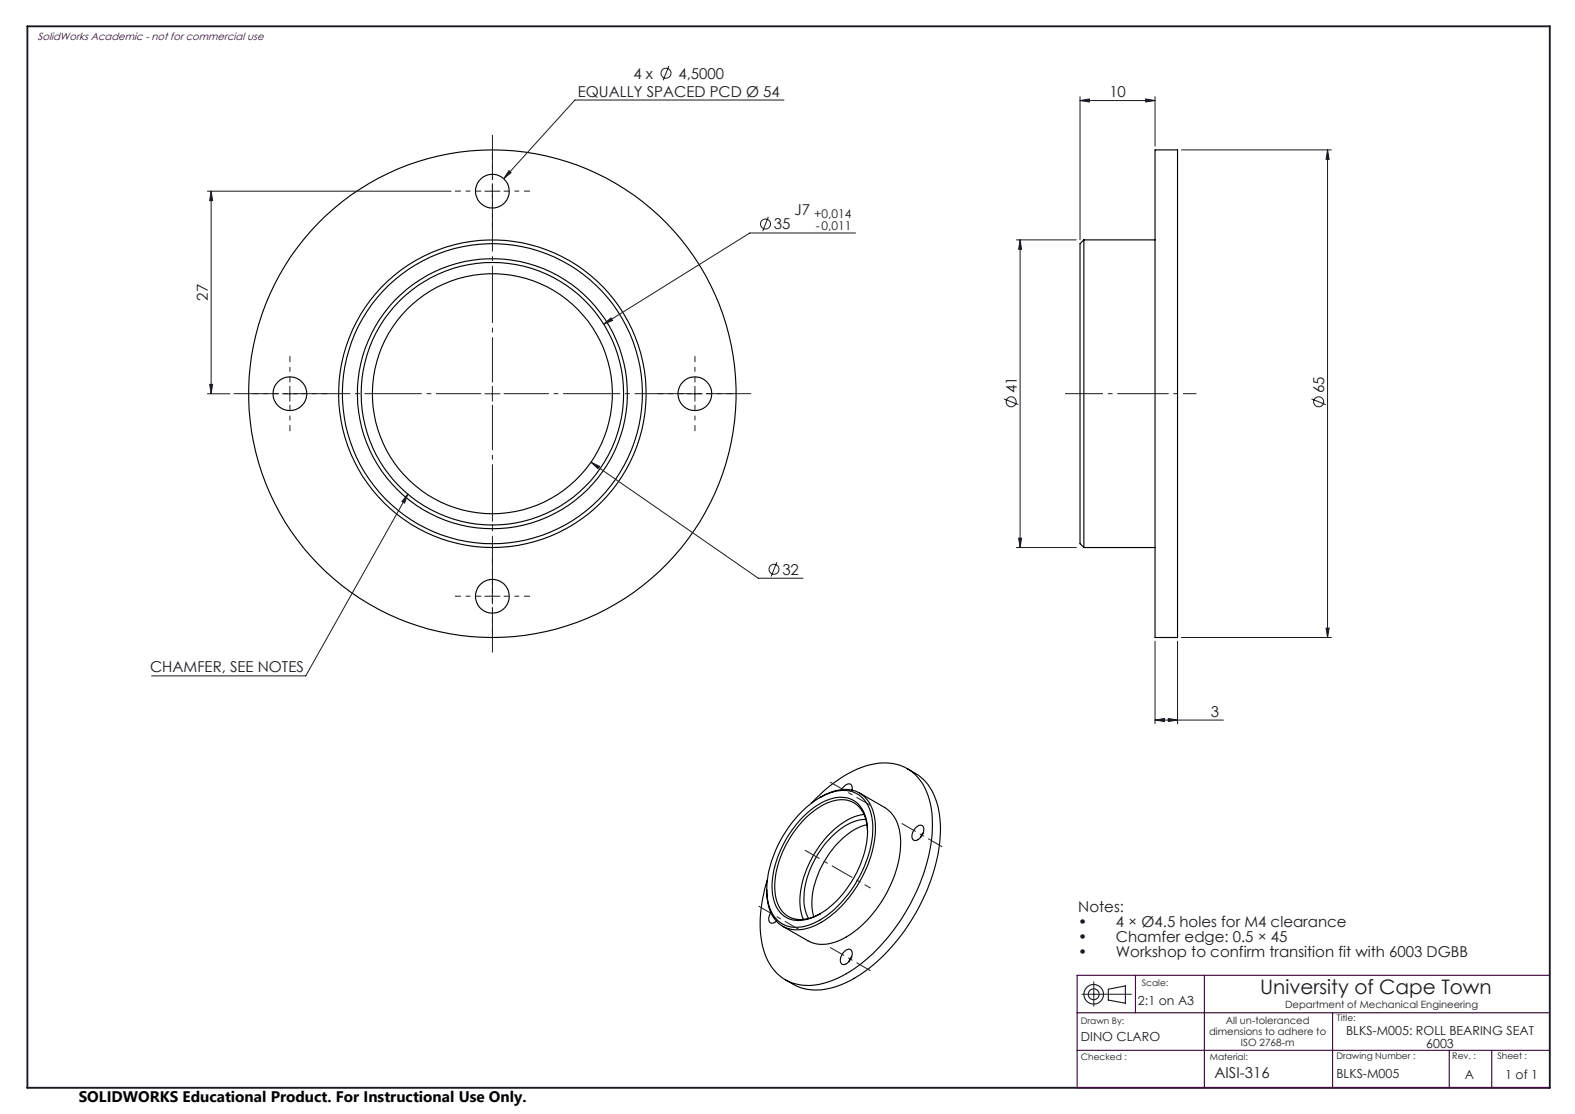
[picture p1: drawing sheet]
<svg xmlns="http://www.w3.org/2000/svg" width="420mm" height="297mm" viewBox="0 0 420 297" stroke-linecap="round" stroke-linejoin="round" font-family="sans-serif">
<g fill="none" stroke="#000" stroke-width=".3">
<path d="M308 40h6v130h-6zM289 64v82M289 64l-1 1v80l1 1M289 64h19M289 146h19M213.5 216.7a17.8 17.8 0 0 1 10.9-6 7.5 7.5 0 0 1 7.9 6.5 24 24 0 0 1-2.6 15.5 28.5 28.5 0 0 1-12.7 13.4 8.3 8.3 0 0 1-10-1.1 13.2 13.2 0 0 1-2.3-11 32.4 32.4 0 0 1 8.8-17.3zM213.8 218.2a16 16 0 0 1 10.3-5.7 6.8 6.8 0 0 1 6.9 6 24.1 24.1 0 0 1-4.6 17.6 20.1 20.1 0 0 1-12.3 9.2 6.7 6.7 0 0 1-7.8-5.5 22.9 22.9 0 0 1 3.6-16.6l1.9-2.6zM216.5 214.1a34.1 34.1 0 0 1 15.2-10.1 12.3 12.3 0 0 1 13.6 3.9 20.7 20.7 0 0 1 3.3 13.7 51.5 51.5 0 0 1-21.9 37.4 19.9 19.9 0 0 1-13.5 3.5 12.3 12.3 0 0 1-9.8-10.2 33.4 33.4 0 0 1 1.2-17.7M218.6 212.7a11.4 11.4 0 0 1 9.6-1.7 8.6 8.6 0 0 1 5.1 7.4 29.4 29.4 0 0 1-6.7 20.6 22.3 22.3 0 0 1-12.4 8.8 7.7 7.7 0 0 1-9.3-6.6l-.4-4.1M224.5 210.5a1.91 1.91 0 0 1 2.4-1.3l.4 .7-.1 .8M229.2 211.4l6.7 3.9a9.9 9.9 0 0 1 4.3 8.7 31.6 31.6 0 0 1-15.3 26.3 9.7 9.7 0 0 1-9.5 .5l-6.7-3.9M230.4 217.1a17.8 17.8 0 0 0-11.1 7.4 24.9 24.9 0 0 0-5.8 18.2l.7 2.4"/>
<path d="M230.9 218.5a12.9 12.9 0 0 0-9.1 4.5 23.7 23.7 0 0 0-7.3 18.8l.4 1.4 .7 1.7M231.2 219.9a19.5 19.5 0 0 0-11.5 9.9 19.7 19.7 0 0 0-2.7 14.6M241.9 204.9l2.2 1.3a14.3 14.3 0 0 1 6.4 10.9 41 41 0 0 1-4.9 23.7 46.5 46.5 0 0 1-19.8 21.1 15.6 15.6 0 0 1-13.7 .8l-2.7-1.5M231.4 221.9a8.4 8.4 0 0 0-4.2-8.2 10.1 10.1 0 0 0-9.7 2.2 27.3 27.3 0 0 0-10.9 21.3 7.6 7.6 0 0 0 5.3 7.8 9.9 9.9 0 0 0 6.9-1.4M244.4 220.5a1.11 1.11 0 0 1 1.5-.4 1.11 1.11 0 0 1 .4 1.4 2.68 2.68 0 0 1-2.5 2.5 1.84 1.84 0 0 1-.1-2.6zM246.2 222l-.7 1.3M205.6 243.3a2 2 0 0 0 0 2.8h.7l.7-.5M225.3 253.6a1.1 1.1 0 0 1 1.5-.5 1.1 1.1 0 0 1 .4 1.5 2.76 2.76 0 0 1-2.5 2.5 1.87 1.87 0 0 1-.1-2.7zM227.1 255.1l-.7 1.3"/>
<circle cx="131.3" cy="51" r="4.5"/>
<circle cx="77.3" cy="105" r="4.5"/>
<circle cx="131.3" cy="105" r="32"/>
<circle cx="131.3" cy="105" r="35"/>
<circle cx="131.3" cy="105" r="41"/>
<circle cx="131.3" cy="105" r="65"/>
<circle cx="131.3" cy="105" r="36"/>
<circle cx="131.3" cy="105" r="40"/>
<circle cx="185.3" cy="105" r="4.5"/>
<circle cx="131.3" cy="159" r="4.5"/>
</g>
<g fill="none" stroke="#191924" stroke-width=".27">
<path d="M178.4 17.6l-1.6 3.8M209.1 26.7h-55.8l-19 20.9M288 26.8l2.5-.4v.8zM288 25.8v38.2M288 26.8h20M305.5 26.4l2.5 .4-2.5 .4zM308 25.8v13.2M315 40h40M354 40l.4 2.5h-.8zM354 40v130M55.3 51h65M56.3 51l.4 2.5h-.8z"/>
<path d="M56.3 51v54M129.3 51h4M131.3 49v4M135.7 45.5l.6 .5-2 1.6zM204.9 57.8l-1.5 3.8M228.1 62.1h-28.1l-39 24.3M271 64h16M272 64l.4 2.5h-.8zM272 64v82M161 86.4l1.9-1.6 .4 .6zM55.3 105h6M55.9 102.5h.8l-.4 2.5z"/>
<path d="M75.3 105h4M77.3 103v4M129.3 105h4M131.3 103v4M183.3 105h4M185.3 103v4M267.7 106.4l3.8 1.5M349.7 106.4l3.9 1.5M108.8 131.7l-.9 2.4-.7-.4zM108.8 131.7l-27.3 48.5h-41.1M157.6 123.2l2.3 1.1-.5 .7zM157.6 123.2l44.6 31h11.9"/>
<path d="M129.3 159h4M131.3 157v4M207.2 149.9l-1.6 3.8M271 146h16M271.6 143.5h.8l-.4 2.5zM308 171v22M314 171v22M315 170h40M353.6 167.5h.8l-.4 2.5zM308 192l2.5-.4v.8zM308 192h18.2M311.5 191.6l2.5 .4-2.5 .4z"/>
<path d="M288.5 265.1h13.2M291.7 261.8v6.5"/>
<circle cx="177.6" cy="19.5" r="1.33"/>
<circle cx="204.1" cy="59.7" r="1.33"/>
<circle cx="269.6" cy="107.1" r="1.33"/>
<circle cx="351.6" cy="107.1" r="1.34"/>
<circle cx="206.4" cy="151.8" r="1.33"/>
</g>
<g fill="none" stroke="#191924" stroke-width=".3">
<path d="M295.6 263.7l4.5-.8v4.6l-4.5-.9z"/>
<circle cx="291.6" cy="265.1" r="2.61"/>
<circle cx="291.7" cy="265.1" r="1.45"/>
</g>
<path d="M308 105h11" fill="none" stroke="#191924" stroke-width=".27" stroke-dasharray="15.2 1.3 1.3 1.3" stroke-dashoffset="11.6" stroke-linecap="butt"/>
<path d="M284 105h24" fill="none" stroke="#191924" stroke-width=".27" stroke-dasharray="15.2 1.3 1.3 1.3" stroke-dashoffset="5.1" stroke-linecap="butt"/>
<path d="M225.7 233l6.4 3.8" fill="none" stroke="#191924" stroke-width=".27" stroke-dasharray="15.2 1.3 1.3 1.3" stroke-dashoffset="13.4" stroke-linecap="butt"/>
<path d="M214.6 226.7l11.1 6.3" fill="none" stroke="#191924" stroke-width=".27" stroke-dasharray="15.2 1.3 1.3 1.3" stroke-dashoffset="10.8" stroke-linecap="butt"/>
<path d="M232.1 214.7l-10.7-6.2M251.2 225.8l-10.7-6.3M213.1 247.8l-10.8-6.2M232.1 258.8l-10.7-6.2" fill="none" stroke="#191924" stroke-width=".27" stroke-dasharray="15.2 1.3 1.3 1.3" stroke-dashoffset="10.9" stroke-linecap="butt"/>
<path d="M128.3 105h-66M131.3 102v-66M131.3 108v66M134.3 105h66" fill="none" stroke="#191924" stroke-width=".27" stroke-dasharray="15.2 1.3 1.3 1.3" stroke-dashoffset="3.2" stroke-linecap="butt"/>
<g fill="none" stroke="#191924" stroke-width=".27" stroke-dasharray="15.2 1.3 1.3 1.3" stroke-dashoffset="13.6" stroke-linecap="butt">
<path d="M128.3 51h-7M131.3 48v-7M131.3 54v7M134.3 51h7M74.3 105h-7M77.3 102v-7M77.3 108v7M80.3 105h7M182.3 105h-7M185.3 102v-7M185.3 108v7M188.3 105h7"/>
<path d="M128.3 159h-7M131.3 156v-7M134.3 159h7M131.3 162v7"/>
</g>
<path d="M7.3 7h406v283h-406z" fill="none" stroke="#191924" stroke-width=".5"/>
<path d="M287.2 270h126.1M302.8 260v10M321.2 260v30M355.4 270v20M413.3 260h-126.1v30h126.1M287.2 280h126.1M386.5 280v10M397.8 280v10" fill="none" stroke="#400040" stroke-width=".3"/>
<g fill="#191924">
<path d="M305.5 26.4l2.5 .4-2.5 .4zM288 26.8l2.5-.4v.8z"/>
<path d="M161 86.4l2.3-1-.4-.6zM157.6 123.2l1.8 1.8 .5-.7zM135.7 45.5l-1.4 2.1 2-1.6zM108.8 131.7l-.9 2.4-.7-.4zM308 192l2.5-.4v.8zM311.5 191.6l2.5 .4-2.5 .4z"/>
<path d="M353.6 167.5h.8l-.4 2.5zM354 40l.4 2.5h-.8zM271.6 143.5h.8l-.4 2.5zM272 64l.4 2.5h-.8z"/>
<path d="M56.3 51l.4 2.5h-.8zM55.9 102.5h.8l-.4 2.5z"/>
</g>
<text font-size="5.3" fill="#191924" x="336" y="265.1">University of Cape Town</text>
<text font-size="4.1" x="21" y="293.7">SOLIDWORKS Educational Product. For Instructional Use Only.</text>
<g font-size="4" fill="#191924">
<text x="168.9" y="21">4 x</text>
<text x="180.9" y="21">4,5000</text>
<text x="154.1" y="25.8">EQUALLY SPACED PCD Ø 54</text>
<text x="295.8" y="25.9">10</text>
<text x="211.9" y="57.3">J7</text>
<text x="206.3" y="61.2">35</text>
<text x="55.4" y="80.2" transform="rotate(-90 55.4 80.2)">27</text>
<text x="271.1" y="104.9" transform="rotate(-90 271.1 104.9)">41</text>
<text x="353.1" y="104.9" transform="rotate(-90 353.1 104.9)">65</text>
<text x="208.6" y="153.2">32</text>
<text x="40" y="179.3">CHAMFER, SEE NOTES</text>
<text x="322.9" y="191.1">3</text>
<text x="287.5" y="243.2">Notes:</text>
<text x="287.5" y="247.2">•</text>
<text x="287.5" y="251.2">•</text>
<text x="297.5" y="247.2">4 × Ø4.5 holes for M4 clearance</text>
<text x="297.5" y="251.2">Chamfer edge: 0.5 × 45</text>
<text x="287.5" y="255.2">•</text>
<text x="297.5" y="255.2">Workshop to confirm transition fit with 6003 DGBB</text>
<text x="323.9" y="287.5">AISI-316</text>
</g>
<g font-size="3.3" fill="#191924">
<text x="303.5" y="267.8">2:1 on A3</text>
<text x="358.9" y="275.9">BLKS-M005: ROLL BEARING SEAT</text>
<text x="288.2" y="277.6">DINO CLARO</text>
<text x="380.3" y="279.4">6003</text>
<text x="356.4" y="287.5">BLKS-M005</text>
<text x="390.6" y="287.6">A</text>
<text x="401.4" y="287.6">1 of 1</text>
</g>
<g font-size="3.2" fill="#191924">
<text x="217.1" y="58.1">+0,014</text>
<text x="217.6" y="61.2">-0,011</text>
</g>
<text font-size="2.8" fill="#400040" x="10" y="10.5">SolidWorks Academic - not for commercial use</text>
<g font-size="2.7" fill="#191924">
<text x="342.7" y="268.7">Department of Mechanical Engineering</text>
<text x="322.4" y="275.9">dimensions to adhere to</text>
<text x="326.9" y="272.9">All un-toleranced</text>
<text x="330.9" y="278.9">ISO 2768-m</text>
</g>
<g font-size="2.4" fill="#191924">
<text x="304.5" y="262.8">Scale:</text>
<text x="288.2" y="272.9">Drawn By:</text>
<text x="356.5" y="272.3">Title:</text>
<text x="288.2" y="282.6">Checked :</text>
<text x="322.6" y="282.6">Material:</text>
<text x="356.4" y="282.3">Drawing Number :</text>
<text x="387.3" y="282.4">Rev. :</text>
<text x="399.3" y="282.3">Sheet :</text>
</g>
</svg>
